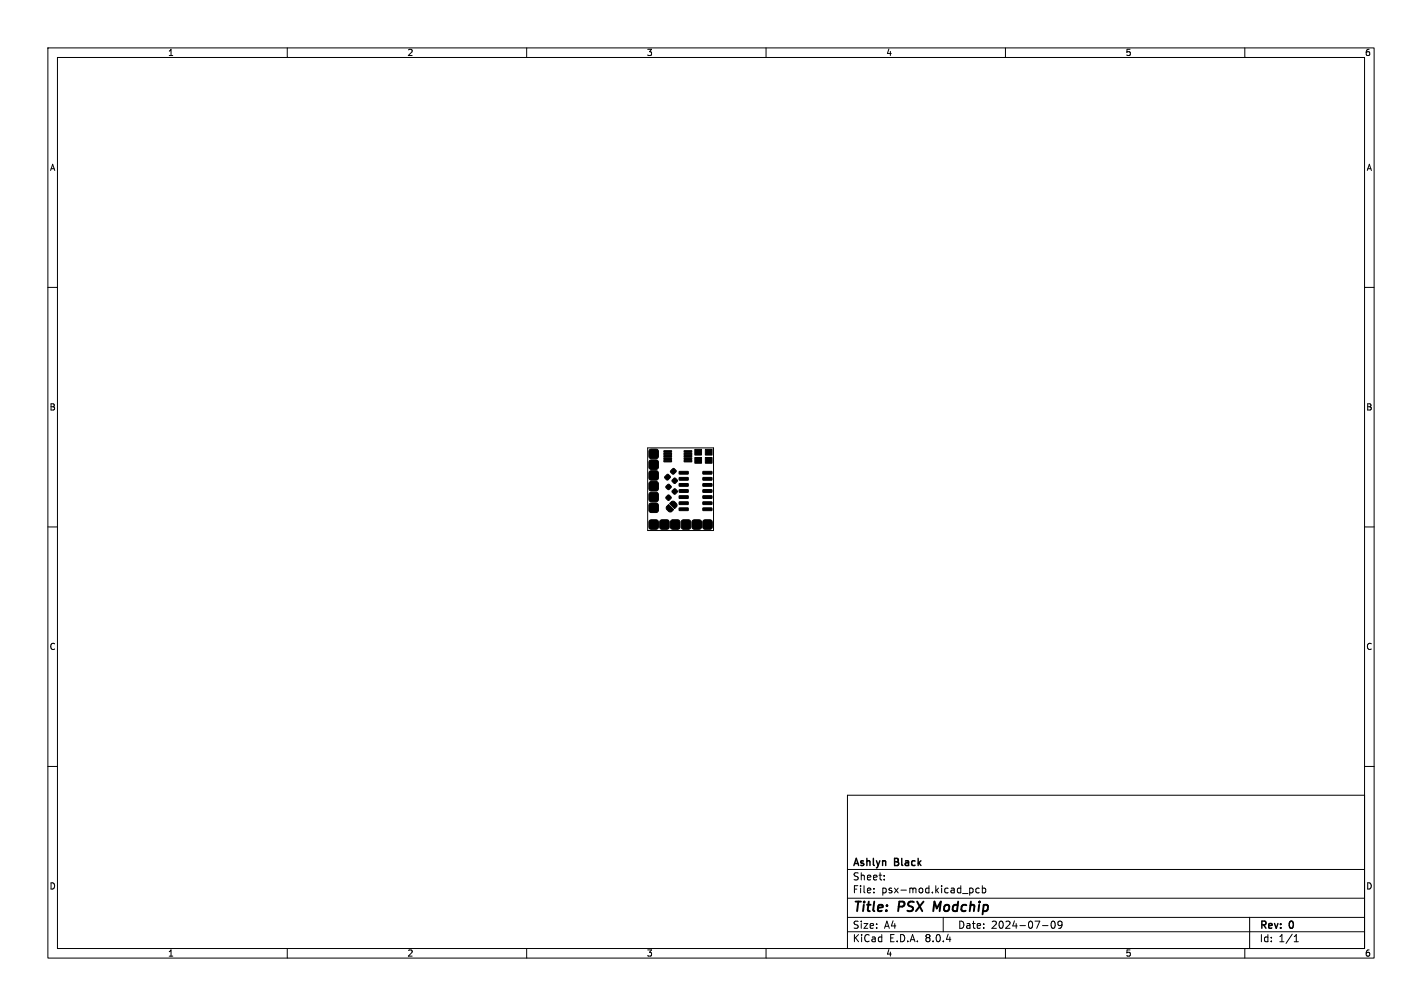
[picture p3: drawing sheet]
<svg xmlns="http://www.w3.org/2000/svg" width="297mm" height="210mm" viewBox="0 0 297 210" stroke-linecap="round" stroke-linejoin="round" font-family="sans-serif">
<g fill="none" stroke="#000" stroke-width=".21">
<path d="M10 10h277v190h-277zM12 12h273v186h-273zM60 10v2M110 10v2M160 10v2M210 10v2M260 10v2M10 60h2M285 60h2M135.3 93.5h13.7v17.3h-13.7zM10 110h2M285 110h2"/>
<path d="M10 160h2M285 160h2M177 166h108v32h-108zM60 198v2M110 198v2M160 198v2M177 194.5h108M177 191.5h108M177 187.5h108M177 181.5h108M182.5 186.3v.1M182.5 185.5v.1"/>
<path d="M184.7 183.6v.1M184.7 182.8v.1M197 191.5v3M202.7 185.4l.4 .1 .1 .2v.6l-.5 .1M204.5 185.5l-.4-.1-.3 .3 .2 .6h.5M205.2 185.5l.4-.1 .3 .3-.2 .6h-.5M205.2 184.9v1.5M210 198v2M217.7 193.2h1.2M219.7 192.4l.2-.1a.8 .8 0 0 1 .5 .7 .8 .8 0 0 1-.5 .8 1 1 0 0 1-.2-1.4zM221.8 192.9l-.3 .3h-.3l-.2-.3 .1-.5 .4-.1 .2 .1a.99 .99 0 0 1-.3 1.4h-.3M260 198v2"/>
<path d="M261 191.5v6.5M270.3 196.6h.9M270.3 195.5l.4-.4v1.5"/>
</g>
<path d="M195.2 188.2l-.3 2" fill="none" stroke="#000" stroke-width=".4"/>
<g fill="#000" stroke="#000" stroke-width=".21">
<path d="M135.7 93.9l.3-.2 1.1 .1 .3 .1 .1 .4v1.1l-.1 .2-.4 .2-1.1-.1-.2-.1-.2-.3v-1.2zM135.7 96.1l.3-.1h1.1l.3 .1 .1 .4v1.1l-.1 .3-.4 .1h-1.1l-.2-.1-.2-.4v-1.1zM139.3 99.1h.3l.4 .5-.6 .6-.6-.5zM138.7 94.1h1.5l.1 .2-1.6 .1zM138.7 94.6h1.5l.1 .2-1.6 .1zM138.7 95.1h1.5l.1 .2-1.6 .1zM138.7 95.6h1.5l.1 .2-1.6 .1zM138.7 96.1h1.5l.1 .2-1.6 .1zM140.5 97.8h.3l.5 .5-.7 .7-.6-.6zM141.9 98.4h1.8l.1 .5-1.9 .1zM142.9 96.1h1.5l.1 .2-1.5 .1zM142.9 95.6h1.5l.1 .2-1.5 .1z"/>
<path d="M142.9 95.1h1.5l.1 .2-1.5 .1zM142.9 94.6h1.5l.1 .2-1.5 .1zM142.9 94.1h1.5l.1 .2-1.5 .1zM145.1 93.8h1.4v1.2h-1.4zM145.1 95.5h1.4v1.2h-1.4zM147.3 93.8h1.4v1.2h-1.4zM147.3 95.5h1.4v1.2h-1.4zM146.8 98.4h1.8l.1 .5-1.8 .1zM135.7 108.6l.3-.1h1.1l.3 .1 .1 .4v1.1l-.1 .3-.4 .1h-1.1l-.2-.1-.2-.4v-1.1zM135.7 105.1l.3-.1h1.1l.3 .1 .1 .4v1.1l-.1 .3-.4 .1h-1.1l-.2-.1-.2-.4v-1.1zM135.7 102.9l.3-.1h1.1l.3 .1 .1 .3v1.2l-.1 .2-.4 .2-1.1-.1-.2-.1-.2-.4v-1.1zM135.7 100.6l.3-.1h1.1l.3 .1 .1 .4v1.1l-.1 .3-.4 .1h-1.1l-.2-.1-.2-.4v-1.1z"/>
<path d="M135.7 98.4l.3-.1h1.1l.3 .1 .1 .4v1.1l-.1 .2-.4 .1h-1.1l-.2-.1-.2-.3v-1.2zM137.9 108.6l.4-.1h1.1l.2 .1 .2 .4v1.1l-.2 .3-.3 .1h-1.1l-.3-.1-.1-.4v-1.1zM139.9 105.1l.4-.4 .4-.1 .7 .6v.4l-.5 .6zM140.2 108.6l.3-.1h1.1l.3 .1 .1 .4v1.1l-.1 .3-.4 .1h-1.1l-.2-.1-.2-.4v-1.1zM139.1 101.5l.5-.4 .6 .5-.6 .6-.5-.4zM139.1 103.7l.5-.4 .6 .6-.6 .6-.5-.4zM139.3 105.7l.3-.4 1.1 1.1-.5 .5-.4-.1-.6-.5zM140.8 99.8h.3l.4 .5-.6 .6-.6-.5zM140.4 102.4l.5-.4 .6 .6-.6 .6-.5-.4zM142.4 108.6l.4-.1h1.1l.2 .1 .2 .4v1.1l-.2 .3-.3 .1h-1.1l-.3-.1-.1-.4v-1.1zM141.9 99.7h1.8l.1 .5h-1.9zM141.9 101l1.8-.1 .1 .5-1.9 .1z"/>
<path d="M141.9 102.2h1.8l.1 .5-1.9 .1zM141.9 103.5h1.8l.1 .5-1.9 .1zM141.9 104.8h1.8l.1 .4-1.9 .1zM141.9 106.1l1.8-.1 .1 .5-1.9 .1zM144.7 108.6l.3-.1h1.1l.3 .1 .1 .4v1.1l-.1 .3-.4 .1h-1.1l-.2-.1-.2-.4v-1.1zM146.9 108.6l.4-.1h1.1l.2 .1 .2 .4v1.1l-.2 .3-.3 .1h-1.1l-.3-.1-.1-.4v-1.1zM146.8 106.1l1.8-.1 .1 .5-1.8 .1zM146.8 104.8h1.8l.1 .4-1.8 .1zM146.8 103.5h1.8l.1 .5-1.8 .1zM146.8 102.2h1.8l.1 .5-1.8 .1zM146.8 101l1.8-.1 .1 .5-1.8 .1zM146.8 99.7h1.8l.1 .5h-1.8z"/>
</g>
<g font-size="2.8">
<text x="178" y="190.9">Title:</text>
<text x="187.7" y="190.9">PSX</text>
<text x="195.8" y="190.9">Modchip</text>
</g>
<g font-size="2.1">
<text x="178" y="184">Sheet:</text>
<text x="178" y="181.2">Ashlyn</text>
<text x="186.9" y="181.2">Black</text>
<text x="178" y="186.7">File:</text>
<text x="184.1" y="186.7">psx-mod.kicad_pcb</text>
<text x="178" y="196.9">KiCad</text>
<text x="178" y="194.1">Size:</text>
<text x="184.7" y="194.1">A4</text>
<text x="185.7" y="196.9">E.D.A.</text>
<text x="193.3" y="196.9">8.0.4</text>
<text x="200" y="194.1">Date:</text>
<text x="207" y="194.1">2024-07-09</text>
<text x="263" y="194.3">Rev:</text>
<text x="263" y="196.9">Id:</text>
<text x="267.1" y="196.9">1/1</text>
<text x="269.4" y="194.3">0</text>
</g>
<g font-size="1.8">
<text x="35" y="11.9">1</text>
<text x="85" y="11.9">2</text>
<text x="135" y="11.9">3</text>
<text x="185" y="11.9">4</text>
<text x="235" y="11.9">5</text>
<text x="285" y="11.9">6</text>
<text x="10.3" y="35.9">A</text>
<text x="285.4" y="35.9">A</text>
<text x="10.3" y="85.9">B</text>
<text x="285.3" y="85.9">B</text>
<text x="10.3" y="135.9">C</text>
<text x="285.3" y="135.9">C</text>
<text x="10.3" y="185.9">D</text>
<text x="285.3" y="185.9">D</text>
<text x="35" y="199.9">1</text>
<text x="85" y="199.9">2</text>
<text x="135" y="199.9">3</text>
<text x="185" y="199.9">4</text>
<text x="235" y="199.9">5</text>
<text x="285" y="199.9">6</text>
</g>
</svg>
